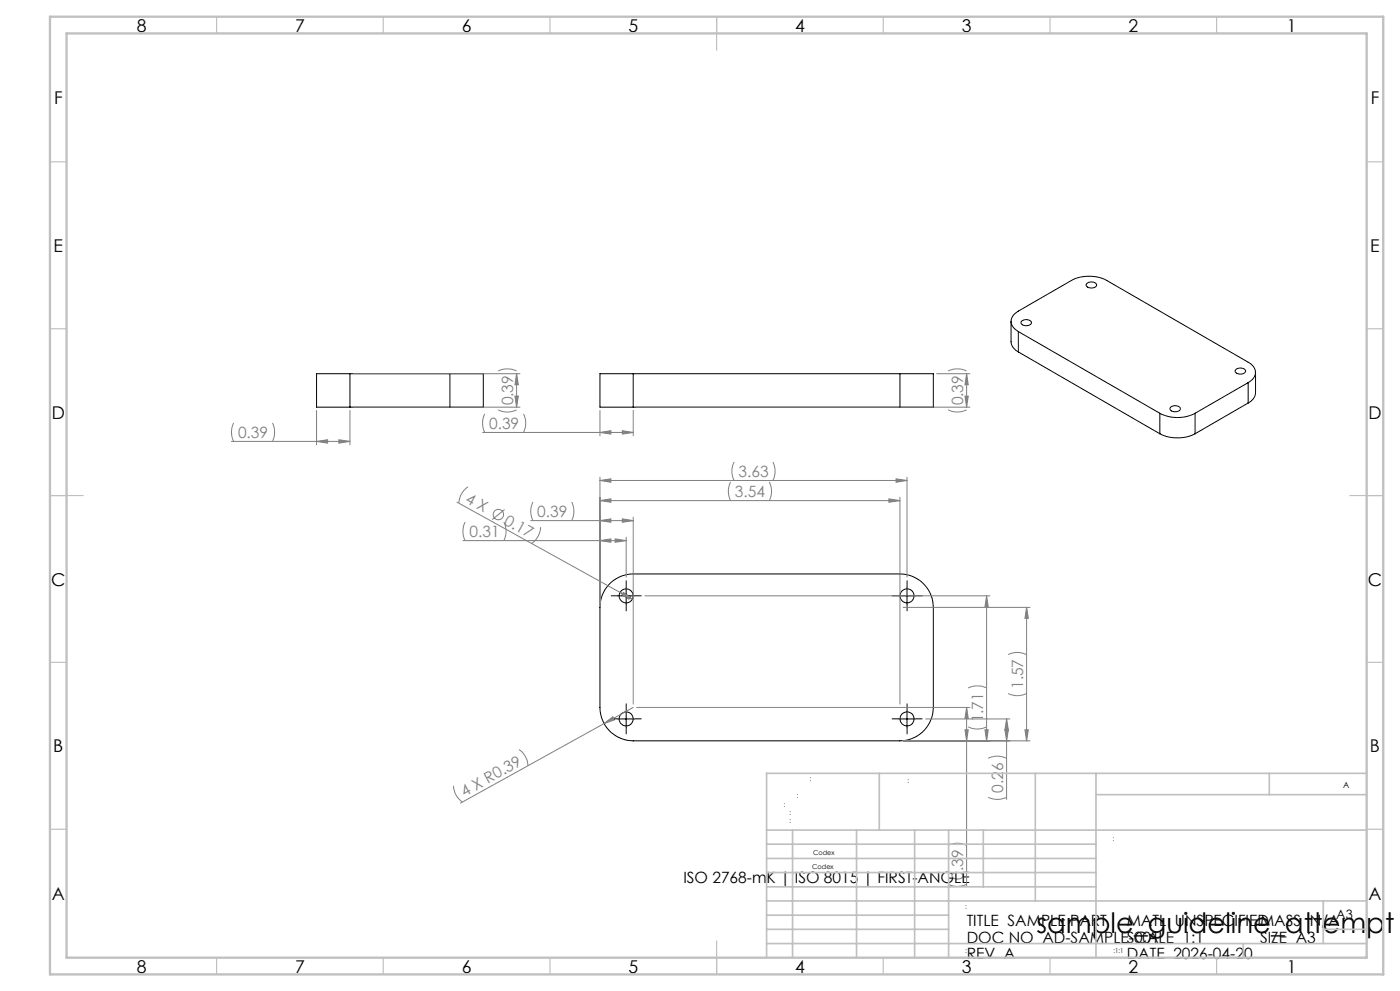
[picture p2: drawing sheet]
<svg xmlns="http://www.w3.org/2000/svg" width="420mm" height="297mm" viewBox="0 0 420 297" stroke-linecap="round" stroke-linejoin="round" font-family="sans-serif">
<g fill="none" stroke="#000" stroke-width=".3">
<path d="M303.3 96.3v6.1a3.6 3.6 0 0 0 2.2 3.1M305.5 99.4a3.2 3.2 0 0 1-2.2-3.1 3.2 3.2 0 0 1 2.2-3.1l15.9-9.1a11.7 11.7 0 0 1 10.6 0l42.4 24.4a3.2 3.2 0 0 1 2.2 3.1 3.2 3.2 0 0 1-2.2 3.1M305.5 99.4l42.4 24.5M305.5 99.4v6.1M306.4 96.3a1.95 1.95 0 0 1 3 .4 1.8 1.8 0 0 1-3.1 0zM326 85.1a1.95 1.95 0 0 1 3 .3 1.83 1.83 0 0 1-3.2 0zM105 112h-10v10h10M105 112h30M105 112v10M135 112h10v10h-10M135 112v10M190 112h-10v10h10"/>
<path d="M190 112v10M190 112h80M270 112h10v10h-10M270 112v10M305.5 105.5l42.4 24.5M370.8 110.7a1.97 1.97 0 0 1 2.9 .5 1.83 1.83 0 0 1-3.2 0zM374.4 114.7l-15.9 9.2M374.4 114.7v6.1M376.7 111.6v6.1a3.6 3.6 0 0 1-2.3 3.1M105 122h30M190 122h80M347.9 130a11.9 11.9 0 0 0 10.6 0"/>
<path d="M347.9 123.9a11.6 11.6 0 0 0 10.6 0M347.9 123.9v6.1M351.2 122a1.94 1.94 0 0 1 2.9 .5 1.84 1.84 0 0 1-3.1 0zM358.5 123.9v6.1M374.4 120.8l-15.9 9.2M183.2 174.6a10 10 0 0 1 6.8-2.6h80a10 10 0 0 1 10 10v30a10 10 0 0 1-10 10h-80a10 10 0 0 1-10-10v-30a10 10 0 0 1 3.2-7.4zM185.3 178.6h5.1M187.9 176.1v5M269.6 178.6h5M272.1 176.1v5M185.3 215.5h5.1M187.9 213v4.9"/>
<path d="M269.6 215.5h5M272.1 213v4.9"/>
<circle cx="187.8" cy="178.6" r="2.11"/>
<circle cx="272.1" cy="178.6" r="2.1"/>
<circle cx="187.8" cy="215.4" r="2.11"/>
<circle cx="272.1" cy="215.5" r="2.1"/>
</g>
<g fill="none" stroke="#808080" stroke-width=".3">
<path d="M106 112h50M149.4 111.2a6.4 6.4 0 0 1 5.6 0M154.5 118.7h1l-.5 3.3zM155 112l.5 3.3h-1zM155 112v10M281 112h10M284.4 111.2a6.4 6.4 0 0 1 5.6 0M289.5 118.7h1l-.5 3.3zM290 112l.5 3.3h-1zM290 112v10M69.4 132.3h35.6M70.1 126.7a6.1 6.1 0 0 0 0 5.6"/>
<path d="M81.7 126.7a6.4 6.4 0 0 1 0 5.6M95 132.3l3.3-.5v1zM95 123v10.3M101.7 131.8l3.3 .5-3.3 .5zM105 123v10.3M106 122h50M144.8 129.6h45.2M145.4 124a6.4 6.4 0 0 0 0 5.6M149.4 122.8a6.1 6.1 0 0 0 5.6 0M157.1 124a6.1 6.1 0 0 1 0 5.6M180 129.6l3.3-.5v1zM180 123v7.6"/>
<path d="M186.7 129.1l3.3 .5-3.3 .5zM190 123v7.6M191 122h100M220.2 138.5a6.1 6.1 0 0 0 0 5.5M231.9 138.5a6.4 6.4 0 0 1 0 5.5M284.4 122.8a6.1 6.1 0 0 0 5.6 0M137.1 150.5l48.9 27M139.5 156.5a6.4 6.4 0 0 0 0 5.5M140.4 145.9a6.3 6.3 0 0 0-2.7 4.9M151.2 156.5a6.1 6.1 0 0 1 0 5.5M151.4 152.7l-3.7 3M159.2 156h30.8"/>
<path d="M159.9 150.5a6.1 6.1 0 0 0 0 5.5M162.2 158a6.4 6.4 0 0 1-2.7 4.9M171.5 150.5a6.4 6.4 0 0 1 0 5.5M180 156l3.3-.5v1zM180 150l3.3-.5v1zM180 144l3.3-.5v1zM180 143v38M180 150h90M180 144h92.1M186.7 155.5l3.3 .5-3.3 .5zM190 155v56M219.2 144.5a6.1 6.1 0 0 0 0 5.5"/>
<path d="M230.8 144.5a6.1 6.1 0 0 1 0 5.5M266.7 149.5l3.3 .5-3.3 .5zM268.8 143.5l3.3 .5-3.3 .5zM270 149v62M272.1 143v30M138.9 162h49M180 162l3.3-.5v1zM184.5 161.5l3.4 .5-3.4 .5zM186 177.5l3.2 1.2-.5 .9zM186 177.5l3.7 2.1M187 177.5l2.7 2.1-3.2-1.2zM187.9 161v12"/>
<path d="M193.5 178.6h103.5M296 178.6l.5 3.3h-1zM296 178.6v43.4M271 182h38M302.4 196.2a6.1 6.1 0 0 1 5.6 0M308 182l.5 3.3h-1zM308 182v40M181.2 216.8l2.7-2 .5 .9zM190 212l-51.9 28.7M191 212h100M277.7 215.5h25.3M289.5 218.7h1l-.5 3.3z"/>
<path d="M290 212l.5 3.3h-1zM290 212v53.7M290.4 217.8a6.1 6.1 0 0 0 5.6 0M290.4 206.2a6.4 6.4 0 0 1 5.6 0M295.5 218.7h1l-.5 3.3zM301.5 218.7h1l-.5 3.3zM302 215.5l.5 3.3h-1zM302 215.5v24.1M302.4 207.9a6.4 6.4 0 0 0 5.6 0M307.5 218.7h1l-.5 3.3zM136 235.5a6.3 6.3 0 0 0 2.7 4.9M155.7 224.6a6.1 6.1 0 0 1 2.7 4.9"/>
<path d="M271 222h38M296.4 238.9a6.4 6.4 0 0 0 5.6 0M296.4 227.3a6.1 6.1 0 0 1 5.6 0M284.4 253.4a6.1 6.1 0 0 1 5.6 0M284.4 265a6.1 6.1 0 0 0 5.6 0"/>
<circle cx="149.5" cy="154.2" r="1.56"/>
</g>
<g fill="none" stroke="#000" stroke-width=".3" stroke-dasharray="15.2 1.3 1.3 1.3" stroke-linecap="butt">
<path d="M185.4 178.6h-2.1M187.9 176.1v-2.1M190.4 178.6h2.1M269.6 178.6h-2.1M272.1 176.1v-2.1M274.6 178.6h2.1M187.9 181.1v2.1M272.1 181.1v2.1M185.4 215.4h-2.1M187.9 212.9v-2.1M187.9 217.9v2.1M190.4 215.4h2.1"/>
<path d="M269.6 215.4h-2.1M272.1 212.9v-2.1M272.1 217.9v2.1M274.6 215.4h2.1"/>
</g>
<g fill="none" stroke="#c0c0c0" stroke-width=".35">
<path d="M65 5v5M115 5v5M165 5v5M215 5v10M265 5v5M315 5v5M365 5v5M15 48.5h5M410 48.5h5M15 98.5h5M410 98.5h5M15 148.5h10"/>
<path d="M405 148.5h10M15 198.5h5M410 198.5h5M15 248.5h5M410 248.5h5M65 287v5M115 287v5M165 287v5M215 282v10M265 287v5M315 287v5M365 287v5"/>
</g>
<g fill="none" stroke="#c0c0c0" stroke-width=".5">
<path d="M263.8 231.8v17M310.6 231.8v38.2M328.8 231.8v55.2M328.8 238.2h81.2M380.8 231.8v6.4M410 231.8h-180v55.2M230 248.8h180M230 257.3h98.8M230 253h98.8M237.8 248.8v38.2M257 248.8v38.2M274.4 248.8v38.2"/>
<path d="M284.6 248.8v38.2M295 248.8v17M230 265.8h98.8M230 261.5h98.8M230 278.5h54.6M230 274.3h54.6M230 270h180M397 278.5h13M397 270v12.8M230 282.8h180M373 282.8v4.2"/>
</g>
<path d="M15 5h400v287h-400zM20 10h390v277h-390z" fill="none" stroke="#c0c0c0" stroke-width=".7"/>
<g fill="#808080">
<path d="M181.2 216.8l2.7-2 .5 .9z"/>
<path d="M187 177.5l-.5 .9 3.2 1.2zM186 177.5l2.7 2.1 .5-.9z"/>
<path d="M186.7 129.1l3.3 .5-3.3 .5zM180 129.6l3.3-.5v1zM101.7 131.8l3.3 .5-3.3 .5zM95 132.3l3.3-.5v1z"/>
<path d="M180 162l3.3-.5v1zM184.5 161.5l3.4 .5-3.4 .5zM180 156l3.3-.5v1zM186.7 155.5l3.3 .5-3.3 .5zM180 150l3.3-.5v1zM266.7 149.5l3.3 .5-3.3 .5zM180 144l3.3-.5v1zM268.8 143.5l3.3 .5-3.3 .5z"/>
<path d="M289.5 218.7h1l-.5 3.3zM290 212l.5 3.3h-1zM295.5 218.7h1l-.5 3.3zM296 178.6l.5 3.3h-1zM301.5 218.7h1l-.5 3.3zM302 215.5l.5 3.3h-1zM307.5 218.7h1l-.5 3.3zM308 182l.5 3.3h-1z"/>
<path d="M290 112l.5 3.3h-1zM289.5 118.7h1l-.5 3.3zM155 112l.5 3.3h-1zM154.5 118.7h1l-.5 3.3z"/>
</g>
<text font-size="8.5" x="310.9" y="279.7">sample_guideline_attempt</text>
<g font-size="5.3">
<text x="41" y="9.5">8</text>
<text x="88.5" y="9.5">7</text>
<text x="138.5" y="9.5">6</text>
<text x="188.5" y="9.5">5</text>
<text x="238.5" y="9.5">4</text>
<text x="288.5" y="9.5">3</text>
<text x="338.5" y="9.5">2</text>
<text x="386" y="9.5">1</text>
<text x="16.2" y="31.2">F</text>
<text x="411.2" y="31.2">F</text>
<text x="16.1" y="75.5">E</text>
<text x="411.1" y="75.5">E</text>
<text x="15.5" y="125.5">D</text>
<text x="410.5" y="125.5">D</text>
<text x="15.4" y="175.5">C</text>
<text x="410.4" y="175.5">C</text>
<text x="16" y="225.5">B</text>
<text x="411" y="225.5">B</text>
<text x="15.5" y="269.7">A</text>
<text x="410.5" y="269.7">A</text>
<text x="41" y="291.5">8</text>
<text x="88.5" y="291.5">7</text>
<text x="138.5" y="291.5">6</text>
<text x="188.5" y="291.5">5</text>
<text x="238.5" y="291.5">4</text>
<text x="288.5" y="291.5">3</text>
<text x="338.5" y="291.5">2</text>
<text x="386" y="291.5">1</text>
</g>
<g font-size="4.7" fill="#808080">
<text x="154" y="121.5" transform="rotate(-90 154 121.5)">0.39</text>
<text x="289" y="121.5" transform="rotate(-90 289 121.5)">0.39</text>
<text x="71.4" y="131.3">0.39</text>
<text x="146.7" y="128.6">0.39</text>
<text x="221.5" y="143">3.63</text>
<text x="220.5" y="149">3.54</text>
<text x="139.3" y="150.5" transform="rotate(29 139.3 150.5)">4 X</text>
<text x="161.2" y="155">0.39</text>
<text x="140.8" y="161">0.31</text>
<text x="151" y="156.9" transform="rotate(29 151 156.9)">0.17</text>
<text x="307" y="206.5" transform="rotate(-90 307 206.5)">1.57</text>
<text x="295" y="216.5" transform="rotate(-90 295 216.5)">1.71</text>
<text x="139.4" y="238.8" transform="rotate(-29 139.4 238.8)">4 X R0.39</text>
<text x="301" y="237.6" transform="rotate(-90 301 237.6)">0.26</text>
<text x="289" y="263.7" transform="rotate(-90 289 263.7)">0.39</text>
</g>
<g font-size="4.7">
<text x="205" y="264.5">ISO 2768-mK | ISO 8015 | FIRST-ANGLE</text>
<text x="290" y="277.5">TITLE SAMPLE PART</text>
<text x="338" y="277.5">MATL UNSPECIFIED</text>
<text x="378" y="277.5">MASS N/A</text>
<text x="290" y="282.5">DOC NO AD-SAMPLE-001</text>
<text x="290" y="287.5">REV A</text>
<text x="338" y="287.5">DATE 2026-04-20</text>
<text x="338" y="282.5">SCALE 1:1</text>
<text x="378" y="282.5">SIZE A3</text>
</g>
<text font-size="3.9" x="400.9" y="275.5">A3</text>
<text font-size="2.5" x="402.9" y="236.1">A</text>
<g font-size="2">
<text x="239.1" y="239.2">:</text>
<text x="243" y="234.2">:</text>
<text x="272.2" y="234.6">:</text>
<text x="235.1" y="241.7">:</text>
<text x="236.8" y="244.2">:</text>
<text x="236.8" y="246.8">:</text>
<text x="333.9" y="251.9">:</text>
<text x="244" y="256.1">Codex</text>
<text x="243.7" y="260.3">Codex</text>
<text x="289.6" y="272.5">:</text>
<text x="289.6" y="285.5">:</text>
<text x="334" y="285.6">:1:1</text>
</g>
</svg>
